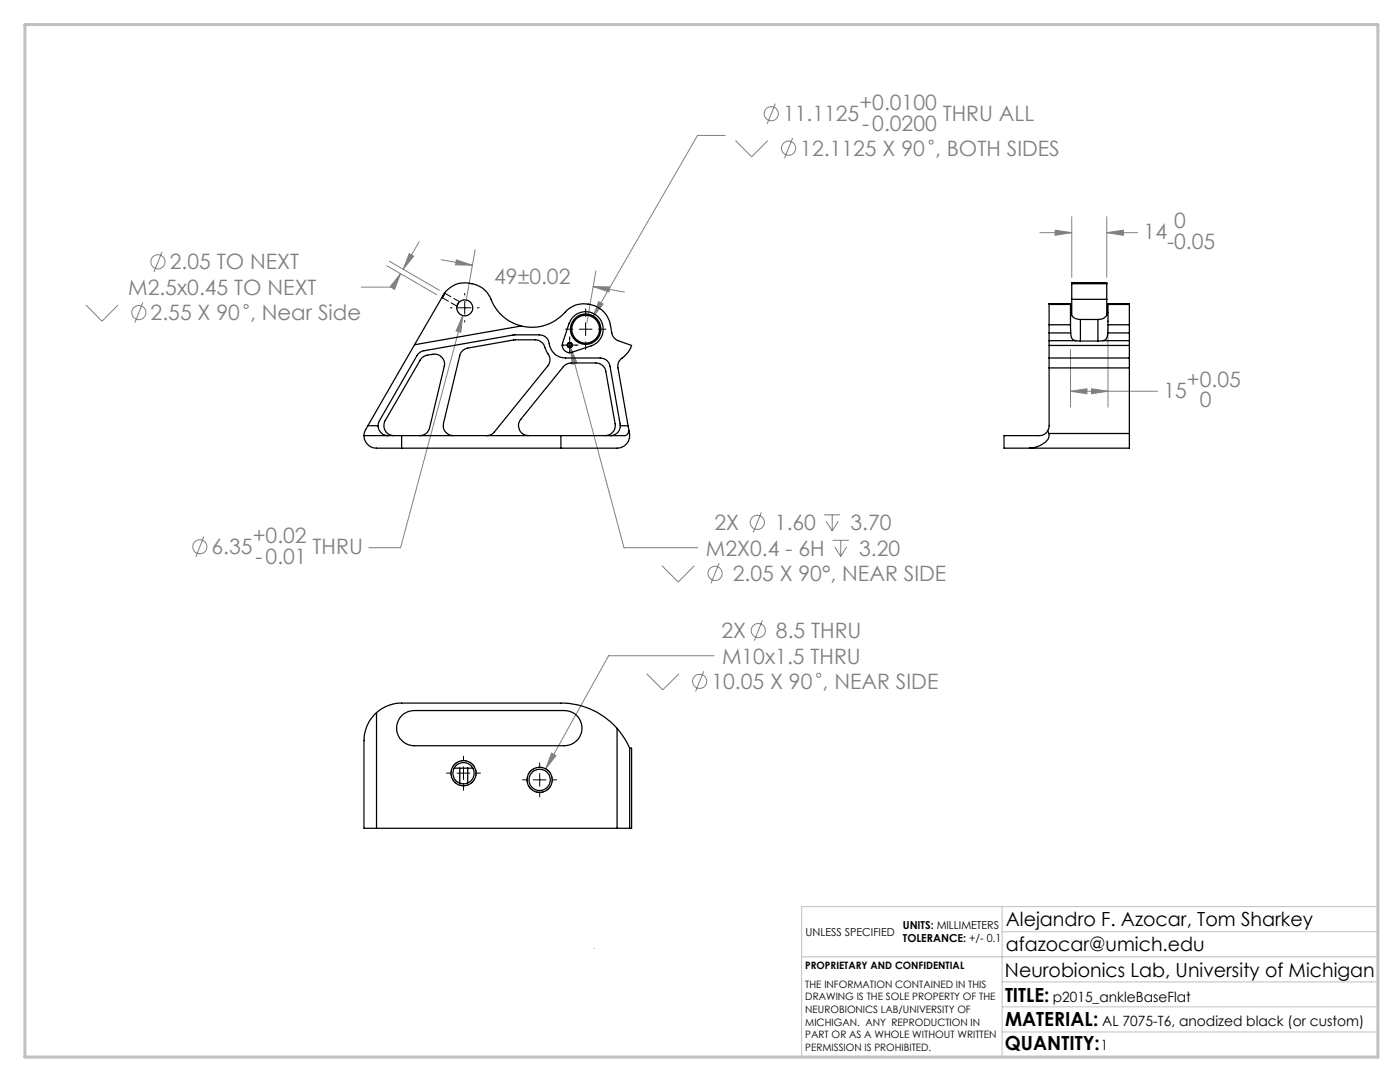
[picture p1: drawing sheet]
<svg xmlns="http://www.w3.org/2000/svg" width="279mm" height="216mm" viewBox="0 0 279 216" stroke-linecap="round" stroke-linejoin="round" font-family="sans-serif">
<g fill="none" stroke="#808080" stroke-width=".2">
<path d="M144.7 27h-5.5l-20.9 36.3M146.8 28l3.2 3.3 3.2-3.3M154.7 20.7l-1.6 4M158.2 27.6l-1.6 4M32.3 50.2l-1.6 4.1M77.2 53l10 5.8M77.7 52.1l10 5.8M79.9 54.6l-1.2 3.1-.8-.5zM79.9 54.6l-1.5 2.7h-6.3M81.7 50.6l.8 .5-2 2.6zM83.6 48.2l-3.1 5.5M88 51.8l6.3 1.1"/>
<path d="M91.1 51.9l3.2 1-3.4-.1zM94.8 49.8l-1.8 10.4M118.4 57.2l3.3 .1-.2 .9zM118.4 57.2l6.2 1.1M118.9 54l-1.8 10.5M207.5 46.4h6.4M210.6 45.9l3.3 .5-3.3 .6zM213.9 43.3v12.1M220.9 46.4l3.3-.5v1.1zM220.9 43.3v12.1M220.9 46.4h6.1M17.1 60.9l3.3 3.2 3.2-3.2"/>
<path d="M28.5 60.4l-1.6 4M92.4 63l-.4 3.3-1-.3zM92.4 63l-12.5 46.3h-6.3M113.8 69.4l1.4 3-1 .3zM113.8 69.4l10.7 39.9h14.8M119.5 60.2l.9 .5-2.1 2.6zM213.6 78.1l3.3-.5v1zM213.6 69.7v11.5M213.6 78.1h17.4M217.8 77.6l3.3 .5-3.3 .5zM221.1 65.4v15.8M40.7 107.1l-1.6 4"/>
<path d="M132.1 112.9l3.3 3.2 3.2-3.2M143.5 112.4l-1.6 4M151.9 102.2l-1.6 4.1M164.5 102.7h3.2M164.9 104l1.2 1.9M166.1 102.7v3.2M166.2 107.8h3.2M166.6 109.1l1.2 1.9M167.3 104l-1.2 1.9M167.8 107.8v3.2M169 109.1l-1.2 1.9M129 134.4l3.3 3.3 3.2-3.3"/>
<path d="M140.4 133.9l-1.6 4.1M142.5 130.8h-21l-12.6 22.6M152.2 123.8l-1.7 4M110.1 150.3l.8 .5-2 2.6z"/>
<circle cx="153.9" cy="22.7" r="1.41"/>
<circle cx="157.4" cy="29.6" r="1.41"/>
<circle cx="185.8" cy="28.4" r=".41"/>
<circle cx="31.5" cy="52.2" r="1.42"/>
<circle cx="27.7" cy="62.4" r="1.41"/>
<circle cx="49.1" cy="61.2" r=".42"/>
<circle cx="39.9" cy="109.1" r="1.41"/>
<circle cx="142.7" cy="114.4" r="1.4"/>
<circle cx="151.1" cy="104.2" r="1.42"/>
<circle cx="139.6" cy="135.9" r="1.42"/>
<circle cx="151.3" cy="125.8" r="1.42"/>
<circle cx="163.4" cy="134.7" r=".41"/>
</g>
<path d="M113.7 68.4a.5 .5 0 0 0-.4 .7 .5 .5 0 0 0 .8 .1 .5 .5 0 0 0-.3-.8h-.1M113.7 68.4a.5 .5 0 0 1 .5 .7 .5 .5 0 0 1-.9 .1 .5 .5 0 0 1 .3-.8h.1" fill="none" stroke="#000" stroke-width=".2" stroke-dasharray="1.3 .6" stroke-linecap="butt"/>
<path d="M92.5 156.8a2.5 2.5 0 0 1-2.2-3.7 2.5 2.5 0 0 1 4.3-.2 2.5 2.5 0 0 1-1.9 3.9h-.2M107.7 158.1a2.5 2.5 0 0 1-2.2-3.7 2.5 2.5 0 0 1 4.3-.2 2.5 2.5 0 0 1-1.9 3.9h-.2" fill="none" stroke="#000" stroke-width=".2" stroke-dasharray="1.3 .6" stroke-dashoffset=".4" stroke-linecap="butt"/>
<path d="M118.6 189.2v.1M160 190.9h115M200 185.9h75M200 180.9v30M200 195.9h75M275 180.9h-115v30M200 205.9h75M200 200.9h75" fill="none" stroke="#c0c0c0" stroke-width=".2"/>
<path d="M5 4.9h270v206h-270z" fill="none" stroke="#c0c0c0" stroke-width=".6"/>
<g fill="none" stroke="#000" stroke-width=".2">
<path d="M92.7 58.6v.3M89.9 61.4h.3M91.5 61.4h2.5M92.7 60.1v2.6M92.7 64v.3M95.3 61.4h.3M112 68.9h3.4M112.9 65.7h1.4M113.7 67.2v3.4M115.6 65.7h2.5M116.9 61.6v1.5M116.9 64.4v2.6"/>
<path d="M116.9 68.2v1.5M119.4 65.7h1.5M89.1 154.3h.9M91.2 154.3h2.6M92.5 150.9v.8M92.5 153v2.5M92.5 156.8v.9M95 154.3h.9M104.3 155.6h.9M106.4 155.6h2.6M107.7 152.2v.9M107.7 154.3v2.6"/>
<path d="M107.7 158.2v.8M110.2 155.6h.9"/>
</g>
<path d="M92.4 63l-1.4 3 1 .3zM81.7 50.6l.8 .5-2 2.6zM79.9 54.6l-1.2 3.1-.8-.5zM91.1 51.9l3.2 1-3.4-.1zM118.4 57.2l3.3 .1-.2 .9zM113.8 69.4l.4 3.3 1-.3zM119.5 60.2l-1.2 3.1 2.1-2.6zM210.6 45.9l3.3 .5-3.3 .6zM220.9 46.4l3.3-.5v1.1zM213.6 78.1l3.3-.5v1zM217.8 77.6l3.3 .5-3.3 .5zM110.1 150.3l-1.2 3.1 2-2.6z" fill="#808080"/>
<g fill="none" stroke="#000" stroke-width=".25">
<path d="M213.9 59.7v3.2M213.9 56.6v3.1M213.9 59.7h7M213.9 56.6h7M213.9 56.5h7M220.9 59.7v3.2M220.9 56.6v3.1M220.9 56.5l-7-.1v.2M220.9 56.5v.1M82.7 68.8l-9.3 16.1M104 65.1a9 9 0 0 0 9.1-3.2 5.3 5.3 0 0 1 8.7 2.9l.3 1.6a1.96 1.96 0 0 0 1.3 1.6l2.6 .9a6.3 6.3 0 0 1-2.2 2.9l-.4 .5-.1 .8 2 11.8M104 65.1a8.9 8.9 0 0 1-6.2-5.8 5.4 5.4 0 0 0-9.4-.4l-5.7 9.9"/>
<path d="M104 65.1l-21.3 3.7M114.4 63.2a3.5 3.5 0 0 1 5.5 .6 3.5 3.5 0 0 1-1.9 5.2l-3.8 1.3a1.48 1.48 0 0 1-1.5-.4 1.48 1.48 0 0 1-.4-1.5l1.3-3.8zM209.4 68.9v2.5M209.4 73.4v11.5l-.3 1.1M209.4 71.4v2M209.4 66.4v1.6M209.4 60.7v4.1M209.4 60.7h4.2M209.4 71.4h16M209.4 68.9h16M209.4 60.7h.1M209.4 64.8v1.6"/>
<path d="M209.4 68v.9M209.4 68h5.3M209.4 73.4h16M209.4 66.4h4.3M209.4 64.8h4.2M213.6 64.8l.1 1.6M213.6 60.7v4.1M213.6 60.7h.1M213.7 66.4a1.27 1.27 0 0 0 1 1.6M213.7 62.3a1.79 1.79 0 0 0 1.9 1.4M214.7 68l.9 .1M215.6 68.1h3.5"/>
<path d="M215.6 63.7h3.5M215.6 63.7v4.4M219.1 63.7v4.4M220.1 68l-1 .1M220.1 68h5.3M221.1 66.4v.3a1.13 1.13 0 0 1-1 1.3M221.1 62.3a1.8 1.8 0 0 1-2 1.4M221.1 66.4h4.3M221.1 64.8v1.6M221.1 60.7v4.1M221.1 60.7h4.3M221.1 60.7h.1"/>
<path d="M221.1 64.8h4.3M225.4 68.9v2.5M225.4 71.4v2M225.4 66.4v1.6M225.4 60.7v4.1M225.4 60.7h.1M225.4 64.8v1.6M225.4 68v.9M225.4 73.4v13.1M72.6 86.9h7.6M72.6 86.9a2.57 2.57 0 0 0 3 2.5h4.6M72.6 86.9h.1"/>
<path d="M73.4 84.9l-.6 1.1-.2 .9M73.4 84.9h2.1M75.5 84.9a1.99 1.99 0 0 0 2 2M75.5 84.9l.2-.9 7.5-13.1a2.03 2.03 0 0 1 1.4-.9l17.8-3.2h5.2a2.05 2.05 0 0 1 2.1 2.2 3.3 3.3 0 0 0 3.2 2.4h6.9a1.95 1.95 0 0 1 1.9 1.7l2.1 11.8M78.6 86.9a2.01 2.01 0 0 1-1.7-3l7-12a2.24 2.24 0 0 1 1.3-1l1.2-.2a2 2 0 0 1 2.3 2.4l-3 12.3a1.99 1.99 0 0 1-1.9 1.5M80.2 86.9v2.5M80.2 89.4h31.7M80.2 86.9h31.7M90.5 86.9a2.01 2.01 0 0 1-2-2.4l3.3-13.6a1.92 1.92 0 0 1 1.5-1.4l9.3-1.7h4.2a2.26 2.26 0 0 1 2.1 2l.2 .4a2.19 2.19 0 0 1 .2 2.9l-10.6 13.1a1.9 1.9 0 0 1-1.6 .7M105.5 86.9a1.99 1.99 0 0 1-1.8-1.1 1.99 1.99 0 0 1 .2-2.1l8.5-10.5a2.22 2.22 0 0 1 1.6-.8h4.9a2.05 2.05 0 0 1 2 1.7l1.9 10.5a2.02 2.02 0 0 1-2 2.3M111.9 86.9v2.5M123.8 84.9a1.93 1.93 0 0 1-2 2"/>
<path d="M123.8 84.9h1.5M125.3 84.9l.3 1.1M125.6 86a2.65 2.65 0 0 1-3 3.4h-10.7M125.6 86l-.2 .3a1.03 1.03 0 0 1-1.3 .6h-12.2M209.1 86a2.19 2.19 0 0 1-2.4 .9h-6.3v2.5h5.1M209.1 86l.2 .5M209.3 86.5v.9a4.6 4.6 0 0 1-3.8 2M209.3 86.5h16.1M225.4 86.5v2.9h-19.9M75.1 142.2a7.5 7.5 0 0 0-2.5 5.6v17.5h2.5M75.1 142.2a7.4 7.4 0 0 1 5.1-1.9h31.7a14.8 14.8 0 0 1 11.3 5M75.1 142.2v23.1"/>
<path d="M80.1 142.9l.6-.6 .8-.3 1.2-.2h29.9a3.5 3.5 0 0 1 3.5 3.5 3.5 3.5 0 0 1-3.5 3.5h-29.9a3.5 3.5 0 0 1-3.3-2.1 3.5 3.5 0 0 1 .7-3.8zM90.6 153.3h1.2M91.8 153.3h1.5M91.8 153.3v3M93.3 153.3h1.1M93.3 153.3v2.9M123.2 145.3a15 15 0 0 1 2.5 4M123.2 145.3v20M125.7 149.3h.3v16h-.3M125.7 149.3v16M75.1 165.3h48.1M123.2 165.3h2.5"/>
<circle cx="92.8" cy="61.4" r="1.59"/>
<circle cx="113.7" cy="68.9" r=".4"/>
<circle cx="113.7" cy="68.9" r=".52"/>
<circle cx="116.9" cy="65.7" r="3"/>
<circle cx="116.9" cy="65.7" r="2.77"/>
<circle cx="92.5" cy="154.3" r="2.51"/>
<circle cx="92.5" cy="154.3" r="2.13"/>
<circle cx="107.7" cy="155.6" r="2.13"/>
<circle cx="107.7" cy="155.6" r="2.52"/>
</g>
<path d="M88.3 59.4l.5-.9-.5 .9M88.4 58.9l.4-.5-.4 .5M88.4 58.9l-.3 .6 .3-.6M91.2 61.1l.5-.9-.5 .9" fill="none" stroke="#000" stroke-width=".2" stroke-dasharray="1.3 .6" stroke-dashoffset=".6"/>
<path d="M88.1 59.5l.2-.1M88.8 58.5v-.1" fill="none" stroke="#000" stroke-width=".2" stroke-dasharray="1.3 .6"/>
<path d="M88.3 59.4l2.9 1.7M91.7 60.2l-2.9-1.7" fill="none" stroke="#000" stroke-width=".2" stroke-dasharray="1.3 .6" stroke-dashoffset="-.1"/>
<g font-size="4.2" fill="#808080">
<text x="171.5" y="22">+0.0100</text>
<text x="156.3" y="24.2">11.1125</text>
<text x="172.1" y="26.1">-0.0200</text>
<text x="188.2" y="24.2">THRU ALL</text>
<text x="159.7" y="31.1">12.1125 X 90 , BOTH SIDES</text>
<text x="228.2" y="47.8">14</text>
<text x="234.3" y="45.5">0</text>
<text x="33.9" y="53.8">2.05 TO NEXT</text>
<text x="232.9" y="49.6">-0.05</text>
<text x="25.6" y="58.9">M2.5x0.45 TO NEXT</text>
<text x="98.6" y="56.6">49±0.02</text>
<text x="30.1" y="63.9">2.55 X 90 , Near Side</text>
<text x="236.9" y="77.1">+0.05</text>
<text x="232.2" y="79.4">15</text>
<text x="239.5" y="81.2">0</text>
<text x="142.6" y="105.8">2X</text>
<text x="154.7" y="105.8">1.60</text>
<text x="169.7" y="105.8">3.70</text>
<text x="42.2" y="110.6">6.35</text>
<text x="50.4" y="108.4">+0.02</text>
<text x="51" y="112.5">-0.01</text>
<text x="62.4" y="110.6">THRU</text>
<text x="140.9" y="110.9">M2X0.4 - 6H</text>
<text x="171.4" y="110.9">3.20</text>
<text x="146.2" y="115.9">2.05 X 90°, NEAR SIDE</text>
<text x="144" y="127.4">2X</text>
<text x="154.9" y="127.4">8.5 THRU</text>
<text x="142" y="137.5">10.05 X 90 , NEAR SIDE</text>
<text x="144.1" y="132.4">M10x1.5 THRU</text>
</g>
<g font-size="3.9">
<text x="200.7" y="184.8">Alejandro F. Azocar, Tom Sharkey</text>
<text x="200.7" y="189.8">afazocar@umich.edu</text>
<text x="200.6" y="194.9">Neurobionics Lab, University of Michigan</text>
<text x="200.6" y="199.8">TITLE:</text>
<text x="200.6" y="209.5">QUANTITY:</text>
<text x="200.6" y="204.6">MATERIAL:</text>
</g>
<g font-size="2.8">
<text x="210.1" y="199.8">p2015_ankleBaseFlat</text>
<text x="219.7" y="209.5">1</text>
<text x="220" y="204.6">AL 7075-T6, anodized black (or custom)</text>
</g>
<g font-size="2.2">
<text x="180.2" y="185.3">UNITS: MILLIMETERS</text>
<text x="160.8" y="186.8">UNLESS SPECIFIED</text>
<text x="180.2" y="188">TOLERANCE: +/- 0.1</text>
</g>
<g font-size="2">
<text x="160.7" y="193.4">PROPRIETARY AND CONFIDENTIAL</text>
<text x="160.7" y="197.1">THE INFORMATION CONTAINED IN THIS</text>
<text x="160.7" y="199.6">DRAWING IS THE SOLE PROPERTY OF THE</text>
<text x="160.7" y="202.1">NEUROBIONICS LAB/UNIVERSITY OF</text>
<text x="160.7" y="204.6">MICHIGAN. ANY REPRODUCTION IN</text>
<text x="160.7" y="207.2">PART OR AS A WHOLE WITHOUT WRITTEN</text>
<text x="160.7" y="209.7">PERMISSION IS PROHIBITED.</text>
</g>
</svg>
